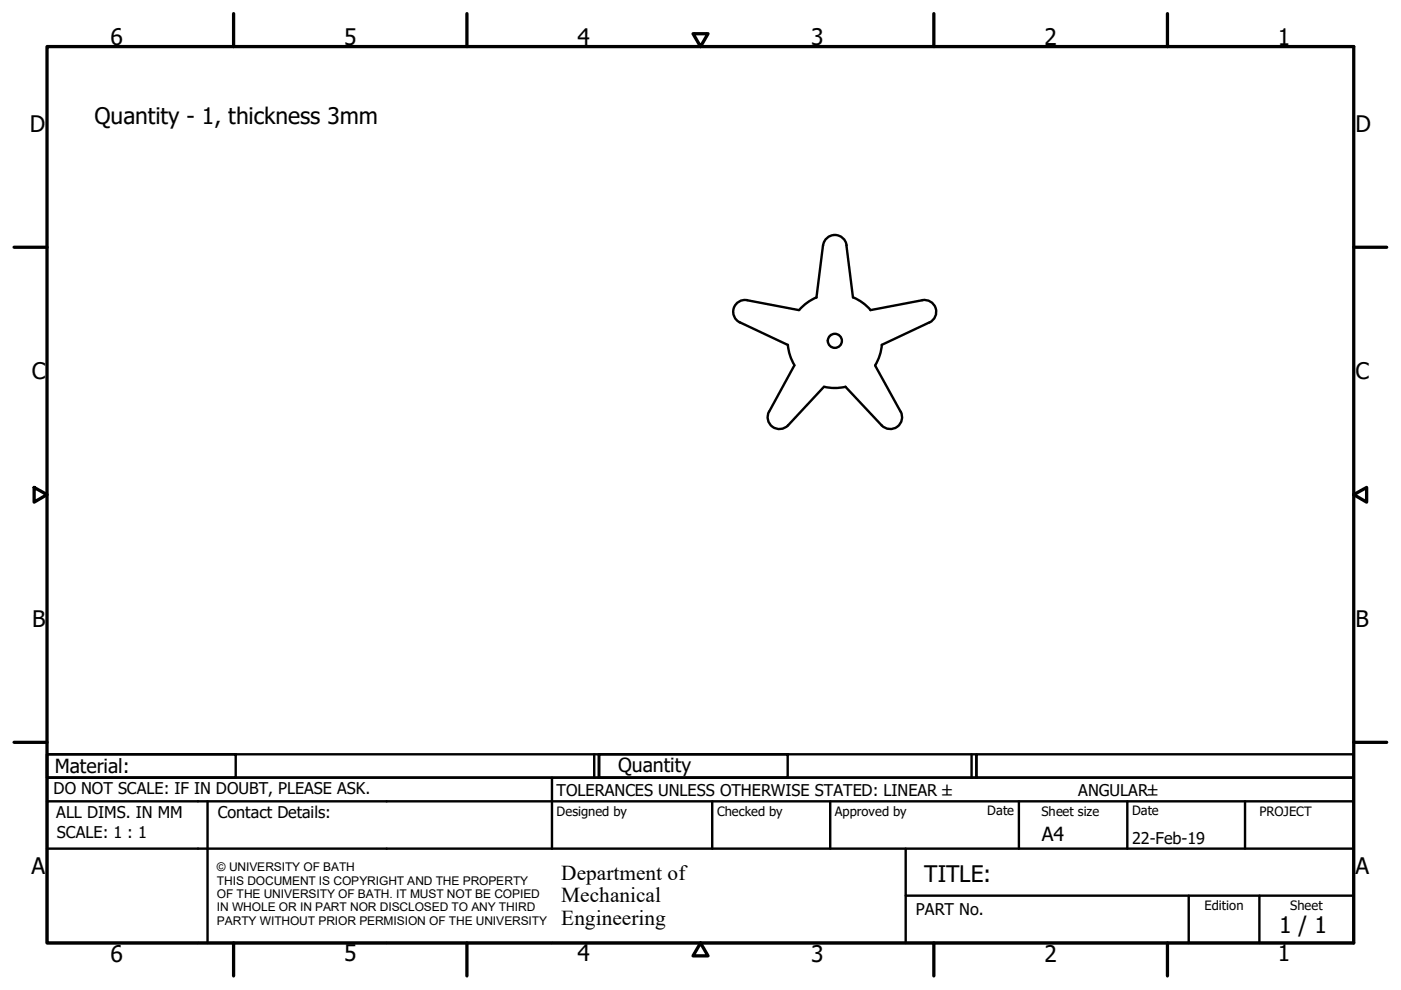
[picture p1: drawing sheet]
<svg xmlns="http://www.w3.org/2000/svg" width="297mm" height="210mm" viewBox="0 0 297 210" stroke-linecap="round" stroke-linejoin="round" font-family="sans-serif">
<!-- layer: Visible (ISO) -->
<g fill="none" stroke="#000" stroke-width=".51">
<path d="M167 73.1l.4 1.9 1 2.4M168.4 77.5l-5.3 9.8M169.4 65.8l-11-2.2a2.51 2.51 0 0 0-2.8 1.7 2.51 2.51 0 0 0 1.3 3.1l10.1 4.7M173.1 63.1l1.4-11.1a2.51 2.51 0 0 1 2.5-2.2 2.51 2.51 0 0 1 2.5 2.2l1.3 11.1M173.1 63l-1.7 1-2 1.7M180.9 63l2.2 1.4 1.5 1.3M184.5 65.8l11-2.2a2.51 2.51 0 0 1 2.9 1.7 2.51 2.51 0 0 1-1.3 3.1M185.5 77.5l5.4 9.8M187 73.1l-.6 2.6-.8 1.7M197 68.4l-10.1 4.7M163.1 87.2a2.51 2.51 0 0 0 .7 3.3 2.51 2.51 0 0 0 3.3-.3M167.1 90.2l7.6-8.2 2 .3 2.6-.3 7.6 8.2"/>
<path d="M191 87.3a2.51 2.51 0 0 1-.8 3.2 2.51 2.51 0 0 1-3.3-.3"/>
<circle cx="177" cy="72.3" r="1.49"/>
</g>
<!-- layer: Border (ISO) -->
<g fill="none" stroke="#000" stroke-width=".7">
<path d="M10 9.9h277v190h-277zM49.5 2.9v7M99 2.9v7M146.9 7.1h3.2l-1.6 2.8zM198 2.9v7M247.5 2.9v7M3 52.4h7M287 52.4h7M7.2 103.3l2.8 1.6-2.8 1.6zM287 104.9l2.8-1.6v3.2zM3 157.4h7M287 157.4h7"/>
<path d="M49.5 199.9v7M99 199.9v7M148.5 199.9l1.6 2.8h-3.2zM198 199.9v7M247.5 199.9v7"/>
</g>
<!-- layer: Title (ISO) -->
<g fill="none" stroke="#000" stroke-width=".51">
<path d="M10 159.9h40v5h-40zM10 159.9h117v5h-117zM126 159.9v5M127 159.9h40v5h-40zM127 159.9h80v5h-80zM206 159.9v5M207 159.9h80v5h-80zM10 169.9v-5h277v5M10 169.9h277v30h-277zM10 179.9h277M44 169.9v30M117 164.9v15"/>
<path d="M151 169.9v10M176 169.9v10M192 179.9v20M216 169.9v10M239 169.9v10M264 169.9v10M192 189.9h95M252 189.9v10M267 189.9v10"/>
</g>
<g font-size="4.8">
<text x="23.4" y="9.5">6</text>
<text x="73" y="9.5">5</text>
<text x="122.4" y="9.5">4</text>
<text x="172" y="9.5">3</text>
<text x="221.4" y="9.5">2</text>
<text x="271" y="9.5">1</text>
<text x="6.3" y="27.9">D</text>
<text x="20.1" y="26.3">Quantity - 1, thickness 3mm</text>
<text x="287.4" y="27.9">D</text>
<text x="6.7" y="80.4">C</text>
<text x="287.4" y="80.4">C</text>
<text x="6.8" y="132.9">B</text>
<text x="287.4" y="132.9">B</text>
<text x="6.7" y="185.4">A</text>
<text x="287.4" y="185.4">A</text>
<text x="196" y="187">TITLE:</text>
<text x="271.2" y="197.8">1 / 1</text>
<text x="23.4" y="203.9">6</text>
<text x="73" y="203.8">5</text>
<text x="122.4" y="203.8">4</text>
<text x="172" y="203.9">3</text>
<text x="221.4" y="203.9">2</text>
<text x="271" y="203.8">1</text>
</g>
<g font-size="4.5">
<text x="119" y="186.5">Department of</text>
<text x="119" y="191.3">Mechanical</text>
<text x="119" y="196.1">Engineering</text>
</g>
<g font-size="4.1">
<text x="11.6" y="163.9">Material:</text>
<text x="131.1" y="163.7">Quantity</text>
<text x="220.9" y="178.4">A4</text>
</g>
<g font-size="3.4">
<text x="11.4" y="168.4">DO NOT SCALE: IF IN DOUBT, PLEASE ASK.</text>
<text x="11.9" y="173.5">ALL DIMS. IN MM</text>
<text x="46.2" y="173.5">Contact Details:</text>
<text x="118" y="168.8">TOLERANCES UNLESS OTHERWISE STATED: LINEAR ±</text>
<text x="228.6" y="168.8">ANGULAR±</text>
<text x="12.1" y="177.6">SCALE: 1 : 1</text>
<text x="240" y="178.9">22-Feb-19</text>
<text x="194.2" y="194.1">PART No.</text>
</g>
<g font-size="2.7">
<text x="118" y="173">Designed by</text>
<text x="152" y="173">Checked by</text>
<text x="177" y="173">Approved by</text>
<text x="209.3" y="172.9">Date</text>
<text x="220.8" y="173">Sheet size</text>
<text x="240" y="172.9">Date</text>
<text x="267" y="172.9">PROJECT</text>
<text x="255.4" y="193">Edition</text>
<text x="273.6" y="193">Sheet</text>
</g>
<g font-size="2.5">
<text x="46" y="184.8">© UNIVERSITY OF BATH</text>
<text x="46" y="187.6">THIS DOCUMENT IS COPYRIGHT AND THE PROPERTY</text>
<text x="46" y="190.4">OF THE UNIVERSITY OF BATH. IT MUST NOT BE COPIED</text>
<text x="46" y="193.2">IN WHOLE OR IN PART NOR DISCLOSED TO ANY THIRD</text>
<text x="46" y="196.1">PARTY WITHOUT PRIOR PERMISION OF THE UNIVERSITY</text>
</g>
</svg>
